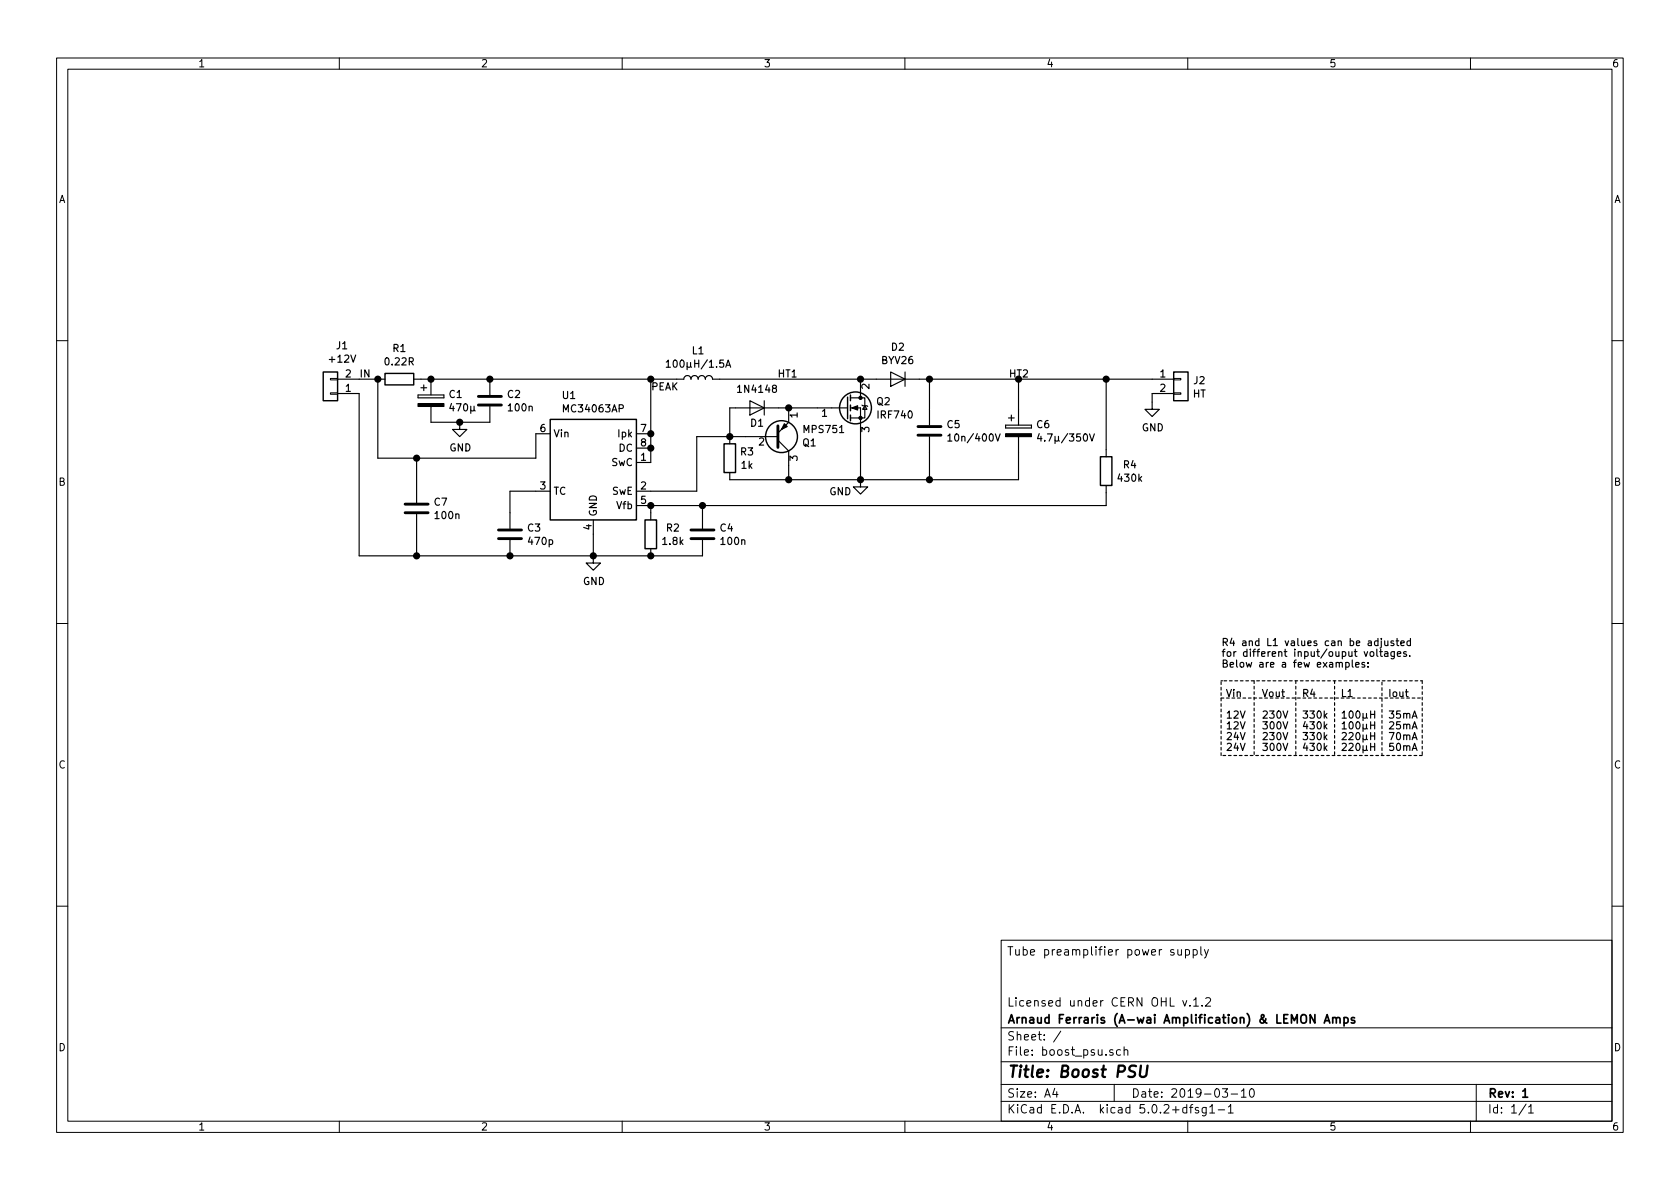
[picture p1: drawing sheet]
EESchema Schematic File Version 4
LIBS:boost_psu-cache
EELAYER 26 0
EELAYER END
$Descr A4 11693 8268
encoding utf-8
Sheet 1 1
Title "Boost PSU"
Date "2019-03-10"
Rev "1"
Comp "Arnaud Ferraris (A-wai Amplification) & LEMON Amps"
Comment1 "Licensed under CERN OHL v.1.2"
Comment2 ""
Comment3 ""
Comment4 "Tube preamplifier power supply"
$EndDescr
$Comp
L Regulator_Switching:MC34063AP U1
U 1 1
P 4130 3210
F 0 "U1" H 3907 3680 50  0000 L CNN
F 1 "MC34063AP" H 3907 3587 50  0000 L CNN
F 2 "Package_DIP:DIP-8_W7.62mm_LongPads" H 4180 2760 50  0001 L CNN
F 3 "http://www.onsemi.com/pub_link/Collateral/MC34063A-D.PDF" H 4630 3110 50  0001 C CNN
	1    4130 3210
	1    0    0    -1  
$EndComp
$Comp
L Device:C C2
U 1 1
P 3410 2780
F 0 "C2" H 3525 2827 50  0000 L CNN
F 1 "100n" H 3525 2734 50  0000 L CNN
F 2 "Capacitor_THT:C_Rect_L7.2mm_W3.0mm_P5.00mm_FKS2_FKP2_MKS2_MKP2" H 3448 2630 50  0001 C CNN
F 3 "~" H 3410 2780 50  0001 C CNN
	1    3410 2780
	1    0    0    -1  
$EndComp
$Comp
L Device:CP C1
U 1 1
P 3000 2780
F 0 "C1" H 3119 2827 50  0000 L CNN
F 1 "470µ" H 3119 2734 50  0000 L CNN
F 2 "Capacitor_THT:CP_Radial_D10.0mm_P5.00mm" H 3038 2630 50  0001 C CNN
F 3 "~" H 3000 2780 50  0001 C CNN
	1    3000 2780
	1    0    0    -1  
$EndComp
$Comp
L Device:D D2
U 1 1
P 6250 2630
F 0 "D2" H 6250 2411 50  0000 C CNN
F 1 "BYV26" H 6250 2504 50  0000 C CNN
F 2 "Diode_THT:D_DO-15_P10.16mm_Horizontal" H 6250 2630 50  0001 C CNN
F 3 "~" H 6250 2630 50  0001 C CNN
	1    6250 2630
	-1   0    0    1   
$EndComp
$Comp
L Transistor_FET:IRF740 Q2
U 1 1
P 5890 2830
F 0 "Q2" H 6096 2877 50  0000 L CNN
F 1 "IRF740" H 6096 2784 50  0000 L CNN
F 2 "Package_TO_SOT_THT:TO-220-3_Vertical" H 6140 2755 50  0001 L CIN
F 3 "http://www.vishay.com/docs/91054/91054.pdf" H 5890 2830 50  0001 L CNN
	1    5890 2830
	1    0    0    -1  
$EndComp
$Comp
L Device:Q_PNP_EBC Q1
U 1 1
P 5390 3030
F 0 "Q1" H 5581 3077 50  0000 L CNN
F 1 "MPS751" H 5581 2984 50  0000 L CNN
F 2 "Package_TO_SOT_THT:TO-92_Inline_Wide" H 5590 3130 50  0001 C CNN
F 3 "~" H 5390 3030 50  0001 C CNN
	1    5390 3030
	1    0    0    1   
$EndComp
$Comp
L Device:L L1
U 1 1
P 4860 2630
F 0 "L1" V 5054 2630 50  0000 C CNN
F 1 "100µH/1.5A" V 4961 2630 50  0000 C CNN
F 2 "ProjectLib:L_Radial_D10.5mm_P5.00mm_MuRATA_1200RS" H 4860 2630 50  0001 C CNN
F 3 "~" H 4860 2630 50  0001 C CNN
	1    4860 2630
	0    -1   -1   0   
$EndComp
Wire Wire Line
	4530 3010 4530 3110
Wire Wire Line
	4530 3110 4530 3210
Connection ~ 4530 3110
$Comp
L Device:R R1
U 1 1
P 2780 2630
F 0 "R1" V 2990 2630 50  0000 C CNN
F 1 "0.22R" V 2897 2630 50  0000 C CNN
F 2 "Resistor_THT:R_Axial_DIN0207_L6.3mm_D2.5mm_P7.62mm_Horizontal" V 2710 2630 50  0001 C CNN
F 3 "~" H 2780 2630 50  0001 C CNN
	1    2780 2630
	0    -1   -1   0   
$EndComp
Wire Wire Line
	4530 2630 4530 3010
Connection ~ 4530 3010
$Comp
L Device:R R3
U 1 1
P 5080 3180
F 0 "R3" H 5200 3227 50  0000 C CNN
F 1 "1k" H 5200 3134 50  0000 C CNN
F 2 "Resistor_THT:R_Axial_DIN0207_L6.3mm_D2.5mm_P7.62mm_Horizontal" V 5010 3180 50  0001 C CNN
F 3 "~" H 5080 3180 50  0001 C CNN
	1    5080 3180
	1    0    0    -1  
$EndComp
$Comp
L Device:D D1
U 1 1
P 5270 2830
F 0 "D1" H 5270 2940 50  0000 C CNN
F 1 "1N4148" H 5270 2704 50  0000 C CNN
F 2 "Diode_THT:D_DO-35_SOD27_P7.62mm_Horizontal" H 5270 2830 50  0001 C CNN
F 3 "~" H 5270 2830 50  0001 C CNN
	1    5270 2830
	-1   0    0    1   
$EndComp
Wire Wire Line
	5080 3030 5190 3030
Wire Wire Line
	5080 3030 5080 2830
Wire Wire Line
	5080 2830 5120 2830
Connection ~ 5080 3030
Wire Wire Line
	5420 2830 5490 2830
Wire Wire Line
	5080 3330 5490 3330
Wire Wire Line
	5490 3330 5490 3230
Wire Wire Line
	5690 2830 5490 2830
Connection ~ 5490 2830
$Comp
L Device:R R2
U 1 1
P 4530 3710
F 0 "R2" H 4684 3757 50  0000 C CNN
F 1 "1.8k" H 4684 3664 50  0000 C CNN
F 2 "Resistor_THT:R_Axial_DIN0207_L6.3mm_D2.5mm_P7.62mm_Horizontal" V 4460 3710 50  0001 C CNN
F 3 "~" H 4530 3710 50  0001 C CNN
	1    4530 3710
	1    0    0    -1  
$EndComp
$Comp
L Device:C C3
U 1 1
P 3550 3710
F 0 "C3" H 3665 3757 50  0000 L CNN
F 1 "470p" H 3665 3664 50  0000 L CNN
F 2 "Capacitor_THT:C_Disc_D6.0mm_W4.4mm_P5.00mm" H 3588 3560 50  0001 C CNN
F 3 "~" H 3550 3710 50  0001 C CNN
	1    3550 3710
	1    0    0    -1  
$EndComp
$Comp
L Device:C C4
U 1 1
P 4890 3710
F 0 "C4" H 5005 3757 50  0000 L CNN
F 1 "100n" H 5005 3664 50  0000 L CNN
F 2 "Capacitor_THT:C_Rect_L7.2mm_W3.0mm_P5.00mm_FKS2_FKP2_MKS2_MKP2" H 4928 3560 50  0001 C CNN
F 3 "~" H 4890 3710 50  0001 C CNN
	1    4890 3710
	1    0    0    -1  
$EndComp
$Comp
L Device:R R4
U 1 1
P 7700 3270
F 0 "R4" H 7865 3317 50  0000 C CNN
F 1 "430k" H 7865 3224 50  0000 C CNN
F 2 "Resistor_THT:R_Axial_DIN0207_L6.3mm_D2.5mm_P7.62mm_Horizontal" V 7630 3270 50  0001 C CNN
F 3 "~" H 7700 3270 50  0001 C CNN
	1    7700 3270
	1    0    0    -1  
$EndComp
$Comp
L Device:CP C6
U 1 1
P 7090 2990
F 0 "C6" H 7209 3037 50  0000 L CNN
F 1 "4.7µ/350V" H 7209 2944 50  0000 L CNN
F 2 "Capacitor_THT:CP_Radial_D10.0mm_P5.00mm" H 7128 2840 50  0001 C CNN
F 3 "~" H 7090 2990 50  0001 C CNN
	1    7090 2990
	1    0    0    -1  
$EndComp
$Comp
L Device:C C5
U 1 1
P 6470 2990
F 0 "C5" H 6585 3037 50  0000 L CNN
F 1 "10n/400V" H 6585 2944 50  0000 L CNN
F 2 "Capacitor_THT:C_Disc_D6.0mm_W4.4mm_P5.00mm" H 6508 2840 50  0001 C CNN
F 3 "~" H 6470 2990 50  0001 C CNN
	1    6470 2990
	1    0    0    -1  
$EndComp
Wire Wire Line
	6470 2840 6470 2630
Wire Wire Line
	6470 2630 6400 2630
Wire Wire Line
	5990 2630 6100 2630
Connection ~ 6470 2630
Wire Wire Line
	5490 3330 5990 3330
Connection ~ 5490 3330
Wire Wire Line
	6470 3140 6470 3330
Connection ~ 6470 3330
Wire Wire Line
	5990 3030 5990 3330
Connection ~ 5990 3330
Wire Wire Line
	5990 3330 6470 3330
Wire Wire Line
	7700 2630 7700 3120
Wire Wire Line
	4530 3510 4530 3560
Connection ~ 4530 3510
Wire Wire Line
	4530 3860 4130 3860
Wire Wire Line
	4130 3860 4130 3710
Connection ~ 4530 3860
Wire Wire Line
	4130 3860 3550 3860
Connection ~ 4130 3860
Wire Wire Line
	3550 3410 3730 3410
Wire Wire Line
	5010 2630 5990 2630
Connection ~ 5990 2630
Wire Wire Line
	4710 2630 4530 2630
Connection ~ 4530 2630
Wire Wire Line
	4530 3410 4850 3410
Wire Wire Line
	4850 3410 4850 3030
Wire Wire Line
	4850 3030 5080 3030
Wire Wire Line
	7700 3510 7700 3420
$Comp
L power:GND #PWR01
U 1 1
P 4130 3860
F 0 "#PWR01" H 4130 3610 50  0001 C CNN
F 1 "GND" H 4135 3685 50  0000 C CNN
F 2 "" H 4130 3860 50  0001 C CNN
F 3 "" H 4130 3860 50  0001 C CNN
	1    4130 3860
	1    0    0    -1  
$EndComp
$Comp
L power:GND #PWR02
U 1 1
P 5990 3330
F 0 "#PWR02" H 5990 3080 50  0001 C CNN
F 1 "GND" H 5850 3250 50  0000 C CNN
F 2 "" H 5990 3330 50  0001 C CNN
F 3 "" H 5990 3330 50  0001 C CNN
	1    5990 3330
	1    0    0    -1  
$EndComp
Wire Wire Line
	4530 3860 4890 3860
Wire Wire Line
	4890 3560 4890 3510
Wire Wire Line
	4530 3510 4890 3510
Wire Wire Line
	3550 3410 3550 3560
$Comp
L Connector_Generic:Conn_01x02 J1
U 1 1
P 2300 2730
F 0 "J1" H 2219 2401 50  0000 C CNN
F 1 "+12V" H 2219 2494 50  0000 C CNN
F 2 "TerminalBlock:TerminalBlock_bornier-2_P5.08mm" H 2300 2730 50  0001 C CNN
F 3 "~" H 2300 2730 50  0001 C CNN
	1    2300 2730
	-1   0    0    1   
$EndComp
$Comp
L Connector_Generic:Conn_01x02 J2
U 1 1
P 8220 2630
F 0 "J2" H 8349 2623 50  0000 C CNN
F 1 "HT" H 8349 2530 50  0000 C CNN
F 2 "TerminalBlock:TerminalBlock_bornier-2_P5.08mm" H 8220 2630 50  0001 C CNN
F 3 "~" H 8220 2630 50  0001 C CNN
	1    8220 2630
	1    0    0    -1  
$EndComp
Wire Wire Line
	8020 2630 7700 2630
Connection ~ 7700 2630
$Comp
L power:GND #PWR03
U 1 1
P 8020 2790
F 0 "#PWR03" H 8020 2540 50  0001 C CNN
F 1 "GND" H 8025 2615 50  0000 C CNN
F 2 "" H 8020 2790 50  0001 C CNN
F 3 "" H 8020 2790 50  0001 C CNN
	1    8020 2790
	1    0    0    -1  
$EndComp
Wire Wire Line
	8020 2790 8020 2730
Wire Wire Line
	2500 3860 2500 2730
Connection ~ 3550 3860
Text Label 5410 2630 0    50   ~ 0
HT1
Text Label 4530 2720 0    50   ~ 0
PEAK
Text Label 7020 2630 0    50   ~ 0
HT2
Text Label 2500 2630 0    50   ~ 0
IN
Wire Wire Line
	2500 3860 2900 3860
Wire Wire Line
	2930 2630 3000 2630
Connection ~ 3000 2630
Wire Wire Line
	3000 2630 3410 2630
Connection ~ 3410 2630
Wire Wire Line
	3410 2630 4530 2630
Wire Wire Line
	3000 2930 3200 2930
$Comp
L power:GND #PWR04
U 1 1
P 3200 2930
F 0 "#PWR04" H 3200 2680 50  0001 C CNN
F 1 "GND" H 3205 2755 50  0000 C CNN
F 2 "" H 3200 2930 50  0001 C CNN
F 3 "" H 3200 2930 50  0001 C CNN
	1    3200 2930
	1    0    0    -1  
$EndComp
Connection ~ 3200 2930
Wire Wire Line
	3200 2930 3410 2930
Wire Wire Line
	2500 2630 2630 2630
Wire Wire Line
	2630 2630 2630 3180
Wire Wire Line
	2630 3180 2900 3180
Wire Wire Line
	3730 3180 3730 3010
Connection ~ 2630 2630
$Comp
L Device:C C7
U 1 1
P 2900 3530
F 0 "C7" H 3015 3577 50  0000 L CNN
F 1 "100n" H 3015 3484 50  0000 L CNN
F 2 "Capacitor_THT:C_Rect_L7.2mm_W3.0mm_P5.00mm_FKS2_FKP2_MKS2_MKP2" H 2938 3380 50  0001 C CNN
F 3 "~" H 2900 3530 50  0001 C CNN
	1    2900 3530
	1    0    0    -1  
$EndComp
Wire Wire Line
	2900 3680 2900 3860
Connection ~ 2900 3860
Wire Wire Line
	2900 3860 3550 3860
Wire Wire Line
	2900 3380 2900 3180
Connection ~ 2900 3180
Wire Wire Line
	2900 3180 3730 3180
Wire Wire Line
	6470 2630 7090 2630
Wire Wire Line
	7090 2840 7090 2630
Connection ~ 7090 2630
Wire Wire Line
	7090 2630 7700 2630
Wire Wire Line
	7090 3330 7090 3140
Wire Wire Line
	6470 3330 7090 3330
Wire Wire Line
	4890 3510 7700 3510
Connection ~ 4890 3510
Text Notes 8530 5230 0    50   ~ 0
Vin\n\n12V\n12V\n24V\n24V
Text Notes 8780 5230 0    50   ~ 0
Vout\n\n230V\n300V\n230V\n300V
Text Notes 9060 5230 0    50   ~ 0
R4\n\n330k\n430k\n330k\n430k
Text Notes 9330 5230 0    50   ~ 0
L1\n\n100µH\n100µH\n220µH\n220µH
Text Notes 9660 5230 0    50   ~ 0
Iout\n\n35mA\n25mA\n70mA\n50mA
Wire Notes Line
	8520 4730 9900 4730
Wire Notes Line
	9900 4730 9900 5250
Wire Notes Line
	9900 5250 8500 5250
Wire Notes Line
	8500 5250 8500 4730
Wire Notes Line
	8500 4730 8510 4730
Wire Notes Line
	8500 4850 9900 4850
Wire Notes Line
	8730 4730 8730 5250
Wire Notes Line
	9020 4730 9020 5250
Wire Notes Line
	9290 4730 9290 5250
Wire Notes Line
	9620 4740 9620 5250
Text Notes 8500 4650 0    50   ~ 0
R4 and L1 values can be adjusted\nfor different input/ouput voltages.\nBelow are a few examples:
$EndSCHEMATC
